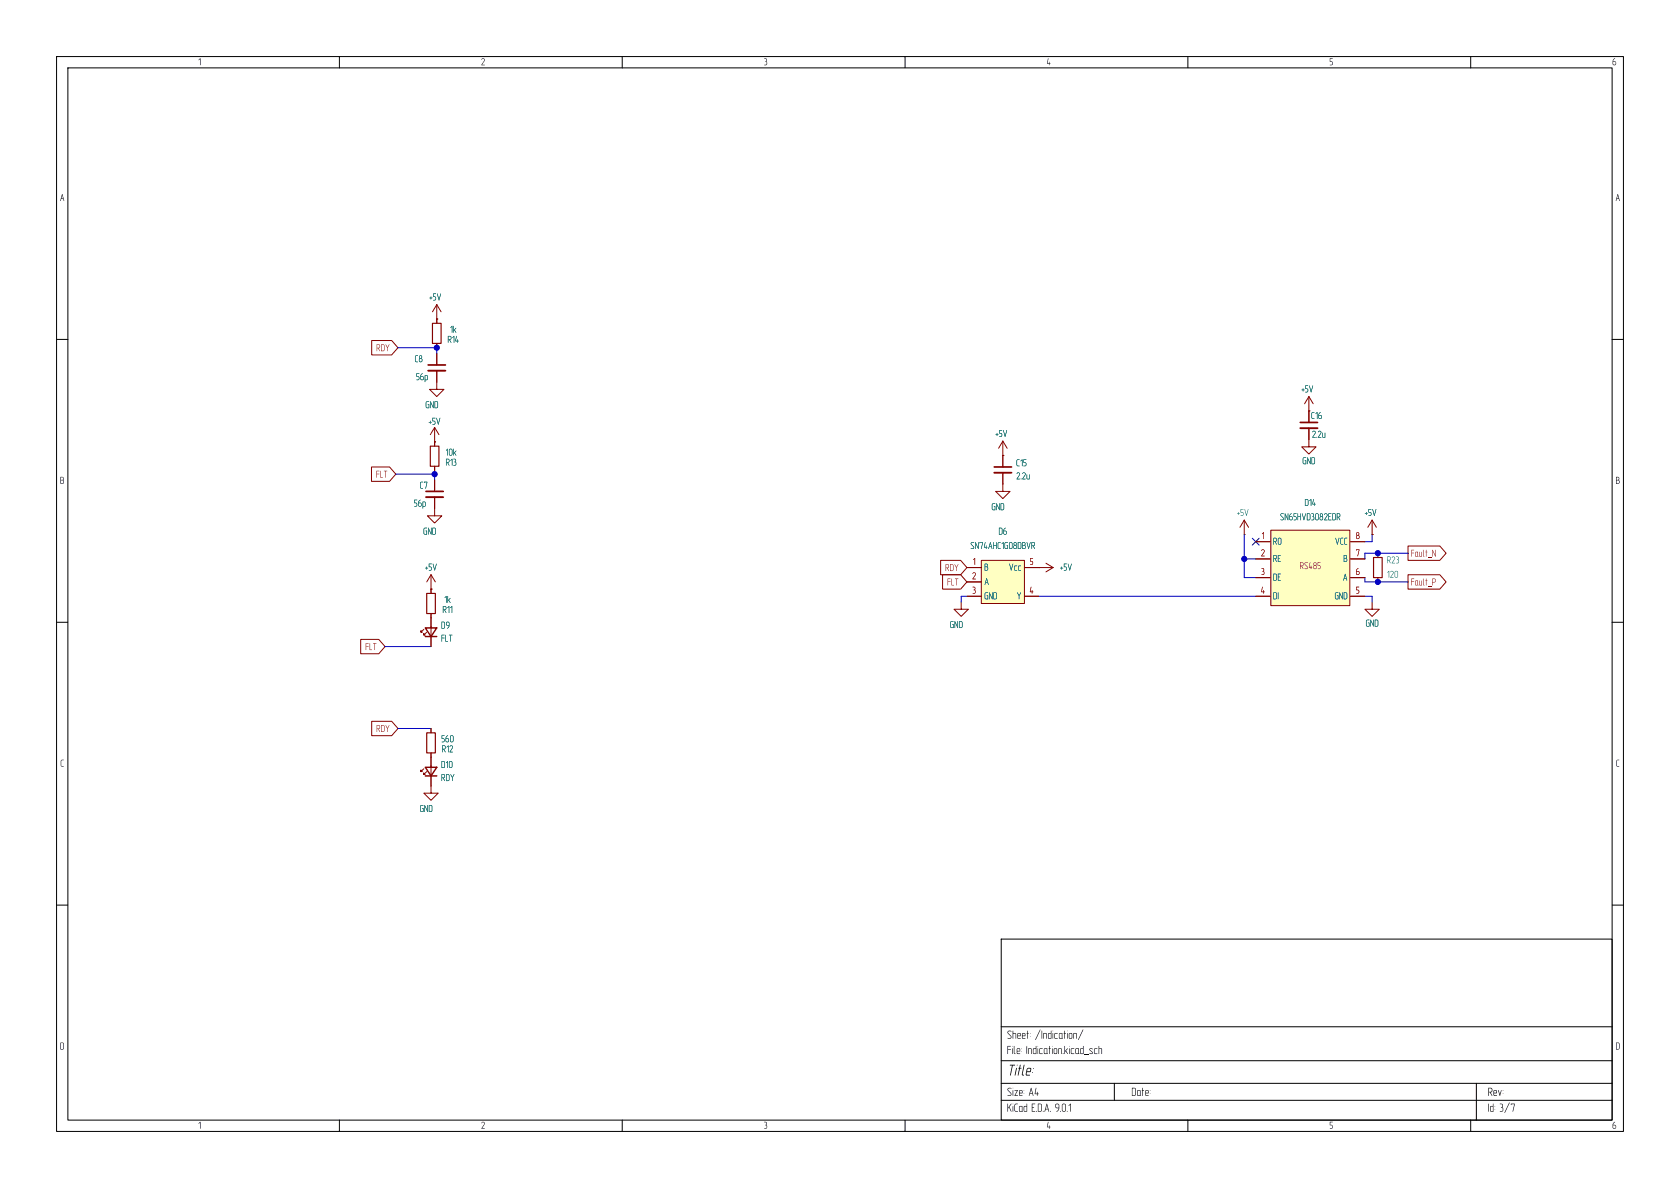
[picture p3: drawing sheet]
<svg xmlns="http://www.w3.org/2000/svg" width="297mm" height="210mm" viewBox="0 0 297 210" stroke-linecap="round" stroke-linejoin="round" font-family="sans-serif">
<g fill="none" stroke="#000" stroke-width=".18">
<path d="M10 10h277v190h-277zM12 12h273v186h-273zM60 10v2M110 10v2M160 10v2M210 10v2M260 10v2M10 60h2M285 60h2M10 110h2M285 110h2M10 160h2"/>
<path d="M177 166h108v32h-108zM285 160h2M60 198v2M110 198v2M160 198v2M177 194.5h108M177 191.5h108M177 187.5h108M177 181.5h108M197 191.5v3M210 198v2M260 198v2"/>
<path d="M261 191.5v6.5"/>
</g>
<path d="M75.4 129.5h1.6v3.6h-1.6z" fill="none" stroke="#840000" stroke-width=".2"/>
<path d="M76.2 128.8v.7M76.2 133.1v.8" fill="none" stroke="#840000" stroke-width=".18"/>
<path d="M173.5 99.1h7.6v7.6h-7.6z" fill="#ffffc2"/>
<path d="M177.3 78l-.8 1.2M177.3 78l.8 1.2M177.3 78v4.6M173.5 99.1h7.6v7.6h-7.6zM177.3 80.5h.1M177.3 83.6v3.3h1.3l-1.3 1.2-1.3-1.2h1.3M170.9 100.3h2.6M170.9 102.9h2.6M170.9 105.4h2.6M181.1 100.3h2.5M181.1 105.4h2.5M242.6 106.4v1.3h1.2l-1.2 1.3-1.3-1.3h1.3" fill="none" stroke="#840000" stroke-width=".18"/>
<path d="M175.8 82.6h3" fill="none" stroke="#840000" stroke-width=".3"/>
<path d="M175.8 83.6h3" fill="none" stroke="#840000" stroke-width=".33"/>
<path d="M224.7 93.7h13.9v13.4h-13.9z" fill="#ffffc2"/>
<g fill="none" stroke="#840000" stroke-width=".18">
<path d="M77.2 56.4h.1M77.2 53.8v3.4M77.2 53.8l-.7 1.3M77.2 53.8l.8 1.3M65.7 60.2h3.5l1.2 1.3-1.2 1.2h-3.5zM76.8 78.1h.1M76.8 75.6v3.3M76.8 75.6l-.7 1.2M76.8 75.6l.8 1.2M77.2 65.5v3.3h1.3l-1.3 1.3-1.3-1.3h1.3M77.2 60.7v.8M77.2 62.5v2"/>
<path d="M231.4 75.7v3.3h1.3l-1.3 1.3-1.3-1.3h1.3M231.4 70.1v2.5M231.4 70.1l-.8 1.3M231.4 70.1l.8 1.3M65.7 82.5h3.2l1.1 1.3-1.1 1.3h-3.2zM76.8 87.9v3.3h1.3l-1.3 1.3-1.2-1.3h1.2M76.8 82.4v.8M166.3 99.1h3.5l1.1 1.2-1.1 1.3h-3.5zM177.3 80.5h.1M177.3 80.5v2.1M177.3 83.6v2M184.9 99.6l1.3 .7"/>
<path d="M220 94.5h.1M220 91.9l-.8 1.3M220 91.9l.7 1.3M220 91.9v2.6M222 95.8h2.5M222 98.8h2.5M224.7 93.7h13.9v13.4h-13.9zM238.8 95.8h2.5M238.8 98.8h2.5M242.6 94.5h.1M242.6 91.9l-.8 1.3M242.6 91.9l.7 1.3"/>
<path d="M242.6 91.9v2.6M243.6 97.8v.8M248.9 96.5h5.6l1.2 1.3-1.2 1.3h-5.6zM63.8 113h3.2l1.1 1.3-1.1 1.3h-3.2zM74.9 111.3l-.5 .5v-.3v.3h.3M75.4 111.8l-.5 .5v-.3v.3h.3M76.2 104.1h.1M76.2 101.6l-.8 1.3M76.2 101.6l.8 1.3M76.2 101.6v3.3M76.2 108.5v5.8M166.6 101.6h3.2l1.1 1.3-1.1 1.2h-3.2z"/>
<path d="M169.9 106.4v1.3h1.3l-1.3 1.3-1.2-1.3h1.2M170.9 105.4h2.6M170.9 100.3h2.6M170.9 102.9h2.6M181.1 105.4h2.5M181.1 100.3h5.1M183.6 100.3h.1M186.2 100.3l-1.3 .8M222 102.1h2.5M222 105.4h2.5M238.8 102.1h2.5M238.8 105.4h2.5"/>
<path d="M243.6 102.1v.8M248.9 101.6h5.6l1.2 1.3-1.2 1.2h-5.6zM65.7 127.5h3.5l1.2 1.3-1.2 1.2h-3.5zM74.9 135.9l-.5 .5v-.3v.3h.3M75.4 136.4l-.5 .5v-.2v.2h.3M76.2 133.1v7.1h1.3l-1.3 1.3-1.3-1.3h1.3M76.2 128.8v.7"/>
</g>
<path d="M76.5 57.2h1.5v3.5h-1.5zM76.1 78.9h1.5v3.5h-1.5zM242.8 98.6h1.5v3.5h-1.5zM75.4 104.9h1.6v3.6h-1.6z" fill="none" stroke="#840000" stroke-width=".2"/>
<path d="M75.7 64.5h3M229.9 74.7h3M75.3 86.9h3.1" fill="none" stroke="#840000" stroke-width=".3"/>
<path d="M75.7 65.5h3M229.9 75.7h3M75.3 87.9h3.1" fill="none" stroke="#840000" stroke-width=".33"/>
<path d="M75.2 111h2l-1 1.5zM75.2 112.5h2M75.2 135.6h2l-1 1.6zM75.2 137.2h2" fill="none" stroke="#840000" stroke-width=".25"/>
<g fill="none" stroke="#0000c2" stroke-width=".18">
<path d="M70.4 61.5h6.8v1M70 83.8h6.8M76.8 83.2v1.6M220 98.8h2M220 94.5v7.6h2M242.6 94.5v1.3h-1.3M248.9 97.8h-7.6v1M68.1 114.3h8.1M170.9 105.4h-1v1M183.6 105.4h38.4M241.3 105.4h1.3v1M241.3 102.1v.8h7.6"/>
<path d="M70.4 128.8h5.8"/>
</g>
<path d="M221.4 95.1l1.2 1.3M222.6 95.1l-1.2 1.3" fill="none" stroke="#000084" stroke-width=".18"/>
<g fill="#0000c2" stroke="#0000c2" stroke-width=".18">
<circle cx="243.6" cy="102.9" r=".46"/>
<circle cx="220" cy="98.8" r=".46"/>
<circle cx="243.6" cy="97.8" r=".46"/>
<circle cx="76.8" cy="83.8" r=".46"/>
<circle cx="77.2" cy="61.5" r=".46"/>
</g>
<text font-size="2.8" x="178" y="190.6">Title:</text>
<g font-size="2.1">
<text x="178" y="184">Sheet:</text>
<text x="182.9" y="184">/Indication/</text>
<text x="178" y="186.7">File:Indication.kicad_sch</text>
<text x="178" y="196.9">KiCad</text>
<text x="178" y="194.1">Size:A4</text>
<text x="182.3" y="196.9">E.D.A.</text>
<text x="186.4" y="196.9">9.0.1</text>
<text x="200" y="194.1">Date:</text>
<text x="263" y="194.1">Rev:</text>
<text x="263" y="196.9">Id:3/7</text>
</g>
<g font-size="1.8">
<text x="35" y="11.8">1</text>
<text x="85" y="11.8">2</text>
<text x="135" y="11.8">3</text>
<text x="185" y="11.8">4</text>
<text x="235" y="11.8">5</text>
<text x="285" y="11.8">6</text>
<text x="10.6" y="35.8">A</text>
<text x="285.6" y="35.8">A</text>
<text x="10.6" y="85.8">B</text>
<text x="285.6" y="85.8">B</text>
<text x="10.6" y="135.8">C</text>
<text x="285.6" y="135.8">C</text>
<text x="10.6" y="185.8">D</text>
<text x="285.6" y="185.8">D</text>
<text x="35" y="199.8">1</text>
<text x="85" y="199.8">2</text>
<text x="135" y="199.8">3</text>
<text x="185" y="199.8">4</text>
<text x="235" y="199.8">5</text>
<text x="285" y="199.8">6</text>
</g>
<g font-size="1.8" fill="#006464">
<text x="75.9" y="53.4">+5V</text>
<text x="79.5" y="59.1">1k</text>
<text x="73.3" y="64.3">C8</text>
<text x="79.1" y="60.9">R14</text>
<text x="73.5" y="67.5">56p</text>
<text x="230.1" y="69.7">+5V</text>
<text x="75.2" y="72.4">GND</text>
<text x="75.8" y="75.4">+5V</text>
<text x="176" y="77.5">+5V</text>
<text x="231.9" y="77.7">2.2u</text>
<text x="78.8" y="82.6">R13</text>
<text x="78.8" y="80.8">10k</text>
<text x="179.6" y="82.7">C15</text>
<text x="230.2" y="82.4">GND</text>
<text x="73.2" y="89.8">56p</text>
<text x="179.6" y="85">2.2u</text>
<text x="230.6" y="89.7">D14</text>
<text x="74.8" y="94.8">GND</text>
<text x="175.3" y="90.5">GND</text>
<text x="176.5" y="94.8">D6</text>
<text x="218.6" y="91.5">+5V</text>
<text x="226.3" y="92.3">SN65HVD3082EDR</text>
<text x="241.2" y="91.5">+5V</text>
<text x="75.1" y="101.1">+5V</text>
<text x="171.5" y="97.3">SN74AHC1G08DBVR</text>
<text x="174" y="101.1">B</text>
<text x="178.3" y="101.1">Vcc</text>
<text x="187.4" y="101.1">+5V</text>
<text x="225" y="96.6">RO</text>
<text x="225" y="99.6">RE</text>
<text x="236" y="96.6">VCC</text>
<text x="237.5" y="99.6">B</text>
<text x="245.2" y="99.9">R23</text>
<text x="78.5" y="106.9">1k</text>
<text x="174" y="103.7">A</text>
<text x="174" y="106.2">GND</text>
<text x="179.7" y="106.2">Y</text>
<text x="225" y="102.9">DE</text>
<text x="225" y="106.2">DI</text>
<text x="235.9" y="106.2">GND</text>
<text x="237.4" y="102.9">A</text>
<text x="245.2" y="102.4">120</text>
<text x="78" y="113.7">FLT</text>
<text x="78" y="111.4">D9</text>
<text x="78.2" y="108.6">R11</text>
<text x="167.9" y="111.3">GND</text>
<text x="241.4" y="111.1">GND</text>
<text x="78" y="131.5">560</text>
<text x="78" y="136">D10</text>
<text x="78.1" y="133.3">R12</text>
<text x="74.2" y="143.8">GND</text>
<text x="78" y="138.4">RDY</text>
</g>
<g font-size="1.8" fill="#840000">
<text x="66.5" y="62.4">RDY</text>
<text x="231.8" y="74.3">C16</text>
<text x="66.5" y="84.7">FLT</text>
<text x="74.2" y="86.7">C7</text>
<text x="167.1" y="101.2">RDY</text>
<text x="229.7" y="100.9">RS485</text>
<text x="249.4" y="98.7">Fault_N</text>
<text x="167.4" y="103.8">FLT</text>
<text x="249.4" y="103.8">Fault_P</text>
<text x="64.6" y="115.2">FLT</text>
<text x="66.5" y="129.7">RDY</text>
</g>
<g font-size="1.8" fill="#a90000">
<text x="223" y="95.5">1</text>
<text x="239.6" y="95.5">8</text>
<text x="172" y="100.1">1</text>
<text x="182" y="100.1">5</text>
<text x="222.9" y="98.6">2</text>
<text x="222.9" y="101.9">3</text>
<text x="239.6" y="98.6">7</text>
<text x="239.6" y="101.9">6</text>
<text x="171.8" y="102.6">2</text>
<text x="171.9" y="105.2">3</text>
<text x="182" y="105.2">4</text>
<text x="222.9" y="105.2">4</text>
<text x="239.7" y="105.2">5</text>
</g>
</svg>
